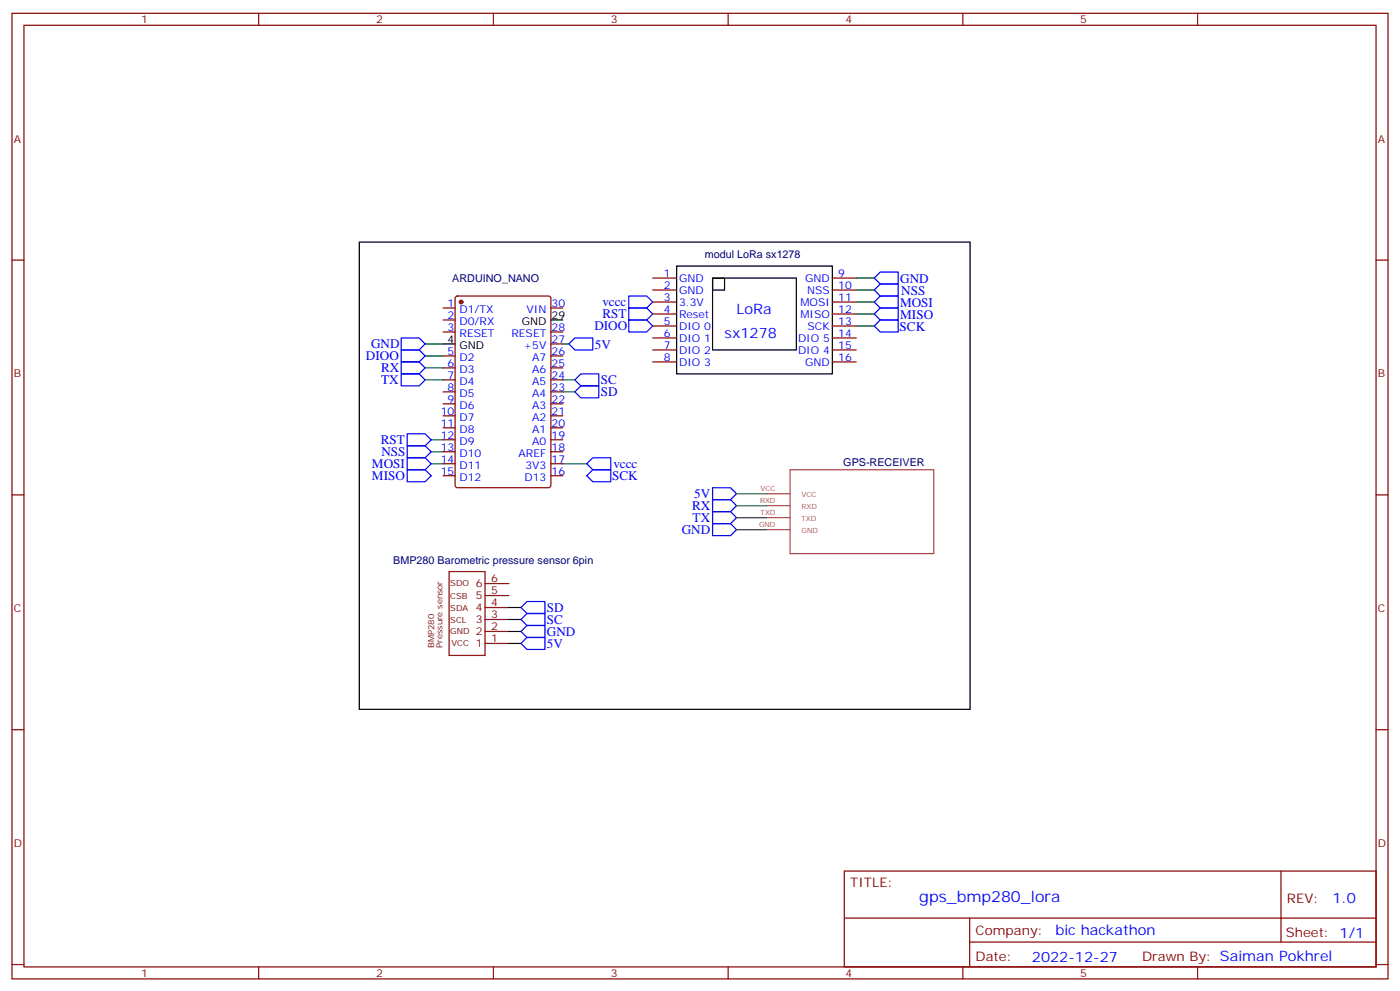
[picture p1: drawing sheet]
<svg xmlns="http://www.w3.org/2000/svg" width="412mm" height="292mm" viewBox="0 0 412 292" stroke-linecap="round" stroke-linejoin="round" font-family="sans-serif">
<g fill="none" stroke="#870000" stroke-width=".35">
<path d="M3.5 3.9h405.4v284.4h-405.4zM7.1 7.4h398.2v277.3h-398.2zM76.2 3.9v3.5M145.3 3.9v3.5M214.5 3.9v3.5M283.6 3.9v3.5M352.8 3.9v3.5M3.5 76.6h3.6M405.3 76.6h3.6M130.5 90.7h3.6M130.5 94.2h3.6M130.5 97.8h3.6"/>
<path d="M134.3 87.4l.5-.2h26.8l.6 .4 .1 55.3-.5 .7h-27l-.7-.4v-55.3zM162.3 90.7h3.5M162.3 97.8h3.5M192.3 81.9h7M192.3 85.4h7M192.3 88.9h7M192.3 92.5h7M192.3 96h7M192.3 99.5h7M245.2 81.9h7M245.2 85.4h7M245.2 88.9h7"/>
<path d="M245.2 92.5h7M245.2 96h7M245.2 99.5h7M130.5 104.8h3.6M130.5 108.3h3.6M130.5 111.9h3.6M130.5 115.4h3.6M130.5 118.9h3.6M162.3 104.8h3.5M162.3 108.3h3.5M162.3 111.9h3.5M162.3 115.4h3.5"/>
<path d="M162.3 118.9h3.5M162.3 101.3h3.5M192.3 103h7M192.3 106.6h7M245.2 103h7M245.2 106.6h7M130.5 122.4h3.6M130.5 126h3.6M130.5 129.5h3.6M130.5 133h3.6M130.5 136.6h3.6M162.3 122.4h3.5"/>
<path d="M162.3 126h3.5M162.3 129.5h3.5M162.3 133h3.5M162.3 136.6h3.5M3.5 145.7h3.6M130.5 140.1h3.6M162.3 140.1h3.5M405.3 145.7h3.6M132.3 168.3h10.6v24.7h-10.6zM142.9 178.9h7M142.9 175.4h7M142.9 171.8h7"/>
<path d="M142.9 189.5h7M142.9 185.9h7M142.9 182.4h7M3.5 214.9h3.6M405.3 214.9h3.6M248.7 256.5h156.6v28.2h-156.6zM377.3 256.5v20.9M248.7 270.4h156.5M285.6 277.4h119.6M285.6 270.4v14.1M3.5 284h3.6M76.2 284.7v3.6"/>
<path d="M145.3 284.7v3.6M214.5 284.7v3.6M283.6 284.7v3.6M352.8 284.7v3.6M405.3 284h3.6"/>
</g>
<g fill="none" stroke="#008700" stroke-width=".35">
<path d="M252.2 96h5.3M252.2 88.9h5.3M252.2 92.5h5.3M252.2 85.4h5.3M252.2 81.9h5.3M125.2 104.8h5.3M125.2 101.3h5.3M125.2 108.3h5.3M125.2 111.9h5.3M165.8 101.3h1.8M165.8 111.9h3.5M165.8 115.4h3.5"/>
<path d="M127 129.5h3.5M127 136.6h3.5M127 133h3.5M165.8 136.6h7.1M217 148.9h8.8M217 152.4h8.8M217 156h8.8M217 145.4h8.8M149.9 178.9h3.6M149.9 189.5h3.6M149.9 185.9h3.6M149.9 182.4h3.6"/>
</g>
<g fill="none" stroke="#00f" stroke-width=".35">
<path d="M118.2 99.5h5.3l1.7 1.8-1.7 1.7h-5.3zM185.2 94.2h5.3l1.8 1.8-1.8 1.8h-5.3zM185.2 90.7h5.3l1.8 1.8-1.8 1.7h-5.3zM185.2 87.2h5.3l1.8 1.7-1.8 1.8h-5.3zM257.5 96l1.8-1.8h5.3v3.6h-5.3zM257.5 88.9l1.8-1.7h5.3v3.5h-5.3zM257.5 81.9l1.8-1.8h5.3v3.5h-5.3zM259.3 90.7h5.3v3.5h-5.3l-1.8-1.7zM259.3 83.6h5.3v3.6h-5.3l-1.8-1.8zM118.2 103h5.3l1.7 1.8-1.7 1.8h-5.3zM118.2 106.6h5.3l1.7 1.7-1.7 1.8h-5.3zM118.2 110.1h5.3l1.7 1.8-1.7 1.7h-5.3z"/>
<path d="M167.6 101.3l1.7-1.8h5.3v3.5h-5.3zM169.3 115.4l1.8-1.8h5.3v3.6h-5.3zM169.3 111.9l1.8-1.8h5.3v3.5h-5.3zM119.9 127.7h5.3l1.8 1.8-1.8 1.8h-5.3zM119.9 134.8h5.3l1.8 1.8-1.8 1.7h-5.3zM119.9 138.3h5.3l1.8 1.8-1.8 1.8h-5.3zM119.9 131.3h5.3l1.8 1.7-1.8 1.8h-5.3zM172.9 136.6l1.7-1.8h5.3v3.5h-5.3zM174.6 138.3h5.3v3.6h-5.3l-1.7-1.8zM209.9 143.6h5.3l1.8 1.8-1.8 1.7h-5.3zM209.9 147.1h5.3l1.8 1.8-1.8 1.8h-5.3zM209.9 150.7h5.3l1.8 1.7-1.8 1.8h-5.3z"/>
<path d="M209.9 154.2h5.3l1.8 1.8-1.8 1.7h-5.3zM153.5 178.9l1.7-1.8h5.3v3.6h-5.3zM153.5 189.5l1.7-1.8h5.3v3.5h-5.3zM153.5 185.9l1.7-1.7h5.3v3.5h-5.3zM153.5 182.4l1.7-1.7h5.3v3.5h-5.3z"/>
</g>
<path d="M105.8 71.3h180v137.6h-180zM199.3 78.4h45.9v31.7h-45.9zM162.3 94.2h3.5M209.9 81.9h24.7v21.1h-24.7zM209.9 81.9h3.5v3.5h-3.5zM130.5 101.3h3.6" fill="none" stroke="#000" stroke-width=".35"/>
<circle cx="135.8" cy="88.9" r=".53" fill="#870000" stroke="#870000" stroke-width=".35"/>
<path d="M232.7 138.3h42.4v24.7h-42.4zM225.8 148.9h6.9M225.8 152.4h6.9M225.8 156h6.9M225.8 145.4h6.9" fill="none" stroke="#a64a4a" stroke-width=".35"/>
<text font-size="4.6" fill="#00f" x="270.8" y="265.5">gps_bmp280_lora</text>
<g font-size="4.2" fill="#00f">
<text x="217" y="92.5">LoRa</text>
<text x="213.4" y="99.5">sx1278</text>
<text x="392.5" y="265.8">1.0</text>
<text x="310.9" y="275.3">bic hackathon</text>
<text x="304" y="283.1">2022-12-27</text>
</g>
<g font-size="3.9" fill="#00f">
<text x="265.2" y="83.2">GND</text>
<text x="265.5" y="86.8">NSS</text>
<text x="177.4" y="93.7">RST</text>
<text x="177.4" y="90.2">vccc</text>
<text x="265.1" y="90.3">MOSI</text>
<text x="265.2" y="93.8">MISO</text>
<text x="175.1" y="97.3">DIOO</text>
<text x="265" y="97.3">SCK</text>
<text x="107.8" y="106.1">DIOO</text>
<text x="109.3" y="102.6">GND</text>
<text x="175.2" y="102.6">5V</text>
<text x="112.3" y="109.6">RX</text>
<text x="112.3" y="113.1">TX</text>
<text x="177" y="113.2">SC</text>
<text x="177" y="116.7">SD</text>
<text x="112.2" y="130.8">RST</text>
<text x="109.6" y="137.8">MOSI</text>
<text x="112.3" y="134.3">NSS</text>
<text x="180.7" y="137.9">vccc</text>
<text x="109.6" y="141.4">MISO</text>
<text x="180.3" y="141.4">SCK</text>
<text x="204.5" y="146.6">5V</text>
<text x="203.8" y="150.2">RX</text>
<text x="204" y="153.7">TX</text>
<text x="200.8" y="157.2">GND</text>
<text x="161.1" y="183.8">SC</text>
<text x="161.1" y="180.2">SD</text>
<text x="161.1" y="190.8">5V</text>
<text x="161.1" y="187.3">GND</text>
</g>
<g font-size="3.9" fill="#800">
<text x="250.5" y="261.1">TITLE:</text>
<text x="379.1" y="265.8">REV:</text>
<text x="287.4" y="275.3">Company:</text>
<text x="378.7" y="275.9">Sheet: 1/1</text>
<text x="287.4" y="283">Date:</text>
<text x="336.4" y="283.1">Drawn By: Saiman Pokhrel</text>
</g>
<g font-size="3.2" fill="#800">
<text x="41.6" y="6.9">1</text>
<text x="110.8" y="6.9">2</text>
<text x="179.9" y="6.9">3</text>
<text x="249.1" y="6.9">4</text>
<text x="318.2" y="6.9">5</text>
<text x="4.1" y="42">A</text>
<text x="405.9" y="42">A</text>
<text x="4.1" y="111.2">B</text>
<text x="405.9" y="111.2">B</text>
<text x="140.2" y="172.9">6</text>
<text x="144.6" y="171.5">6</text>
<text x="140.2" y="180">4</text>
<text x="140.2" y="176.4">5</text>
<text x="144.6" y="178.5">4</text>
<text x="144.6" y="175">5</text>
<text x="4.1" y="180.3">C</text>
<text x="140.2" y="183.5">3</text>
<text x="144.6" y="185.6">2</text>
<text x="144.6" y="182.1">3</text>
<text x="405.9" y="180.3">C</text>
<text x="140.2" y="190.5">1</text>
<text x="140.2" y="187">2</text>
<text x="144.6" y="189.1">1</text>
<text x="4.1" y="249.4">D</text>
<text x="405.9" y="249.4">D</text>
<text x="41.6" y="287.7">1</text>
<text x="110.8" y="287.7">2</text>
<text x="179.9" y="287.7">3</text>
<text x="249.1" y="287.7">4</text>
<text x="318.2" y="287.7">5</text>
</g>
<g font-size="3.2" fill="#000080">
<text x="207.6" y="76">modul LoRa sx1278</text>
<text x="133.2" y="83.1">ARDUINO_NANO</text>
<text x="248.4" y="137.3">GPS-RECEIVER</text>
<text x="115.8" y="166">BMP280 Barometric pressure sensor 6pin</text>
</g>
<g font-size="3.2" fill="#00f">
<text x="195.5" y="81.5">1</text>
<text x="200" y="82.9">GND</text>
<text x="237.2" y="82.9">GND</text>
<text x="246.9" y="81.5">9</text>
<text x="195.5" y="85.1">2</text>
<text x="195.5" y="88.6">3</text>
<text x="200" y="86.5">GND</text>
<text x="200" y="90">3.3V</text>
<text x="235.8" y="90">MOSI</text>
<text x="237.8" y="86.5">NSS</text>
<text x="246.9" y="85.1">10</text>
<text x="246.9" y="88.6">11</text>
<text x="131.9" y="90.3">1</text>
<text x="131.9" y="93.9">2</text>
<text x="135.4" y="92.1">D1/TX</text>
<text x="135.4" y="95.6">D0/RX</text>
<text x="155.1" y="92.1">VIN</text>
<text x="162.5" y="90.3">30</text>
<text x="195.5" y="92.1">4</text>
<text x="195.5" y="95.6">5</text>
<text x="200" y="93.5">Reset</text>
<text x="235.8" y="93.5">MISO</text>
<text x="246.9" y="92.1">12</text>
<text x="246.9" y="95.6">13</text>
<text x="131.9" y="97.4">3</text>
<text x="135.4" y="99.2">RESET</text>
<text x="150.6" y="99.2">RESET</text>
<text x="162.5" y="100.9">27</text>
<text x="162.5" y="97.4">28</text>
<text x="195.5" y="99.2">6</text>
<text x="200" y="97">DIO 0</text>
<text x="200" y="100.6">DIO 1</text>
<text x="235.1" y="100.6">DIO 5</text>
<text x="237.9" y="97">SCK</text>
<text x="246.9" y="99.2">14</text>
<text x="131.9" y="104.5">5</text>
<text x="131.9" y="108">6</text>
<text x="135.4" y="106.2">D2</text>
<text x="154.2" y="102.7">+5V</text>
<text x="156.8" y="106.2">A7</text>
<text x="162.5" y="108">25</text>
<text x="162.5" y="104.5">26</text>
<text x="195.5" y="102.7">7</text>
<text x="195.5" y="106.2">8</text>
<text x="200" y="104.1">DIO 2</text>
<text x="200" y="107.6">DIO 3</text>
<text x="235.1" y="104.1">DIO 4</text>
<text x="237.2" y="107.6">GND</text>
<text x="246.9" y="102.7">15</text>
<text x="246.9" y="106.2">16</text>
<text x="131.9" y="111.5">7</text>
<text x="135.4" y="109.7">D3</text>
<text x="135.4" y="113.3">D4</text>
<text x="156.8" y="113.3">A5</text>
<text x="156.8" y="109.7">A6</text>
<text x="162.5" y="111.5">24</text>
<text x="131.9" y="115">8</text>
<text x="131.9" y="118.6">9</text>
<text x="135.4" y="116.8">D5</text>
<text x="156.8" y="116.8">A4</text>
<text x="162.5" y="118.6">22</text>
<text x="162.5" y="115">23</text>
<text x="129.8" y="122.1">10</text>
<text x="129.8" y="125.6">11</text>
<text x="135.4" y="120.3">D6</text>
<text x="135.4" y="123.9">D7</text>
<text x="156.8" y="123.9">A2</text>
<text x="156.8" y="120.3">A3</text>
<text x="162.5" y="125.6">20</text>
<text x="162.5" y="122.1">21</text>
<text x="129.8" y="129.2">12</text>
<text x="135.4" y="127.4">D8</text>
<text x="135.4" y="130.9">D9</text>
<text x="156.8" y="130.9">A0</text>
<text x="156.8" y="127.4">A1</text>
<text x="162.5" y="129.2">19</text>
<text x="129.8" y="132.7">13</text>
<text x="129.8" y="136.2">14</text>
<text x="135.4" y="134.4">D10</text>
<text x="135.4" y="138">D11</text>
<text x="152.8" y="134.4">AREF</text>
<text x="154.8" y="138">3V3</text>
<text x="162.5" y="136.2">17</text>
<text x="162.5" y="132.7">18</text>
<text x="129.8" y="139.7">15</text>
<text x="135.4" y="141.5">D12</text>
<text x="154.5" y="141.5">D13</text>
<text x="162.5" y="139.7">16</text>
</g>
<g font-size="3.2">
<text x="153.7" y="95.6">GND</text>
<text x="162.5" y="93.9">29</text>
<text x="131.9" y="100.9">4</text>
<text x="135.4" y="102.7">GND</text>
</g>
<g font-size="2.5" fill="#600">
<text x="132.6" y="172.7">SDO</text>
<text x="132.6" y="179.9">SDA</text>
<text x="132.6" y="176.3">CSB</text>
<text x="132.6" y="183.4">SCL</text>
<text x="127.9" y="190.8" transform="rotate(-90 127.9 190.8)">BMP280</text>
<text x="130.3" y="190.8" transform="rotate(-90 130.3 190.8)">Pressure sensor</text>
<text x="132.6" y="186.8">GND</text>
<text x="133" y="190.3">VCC</text>
</g>
<g font-size="2.1" fill="#a54b4b">
<text x="223.9" y="148.2">RXD</text>
<text x="224" y="144.7">VCC</text>
<text x="236.1" y="149.9">RXD</text>
<text x="236.1" y="146.4">VCC</text>
<text x="223.6" y="155.3">GND</text>
<text x="224.1" y="151.7">TXD</text>
<text x="236.1" y="153.5">TXD</text>
<text x="236.1" y="157">GND</text>
</g>
</svg>
